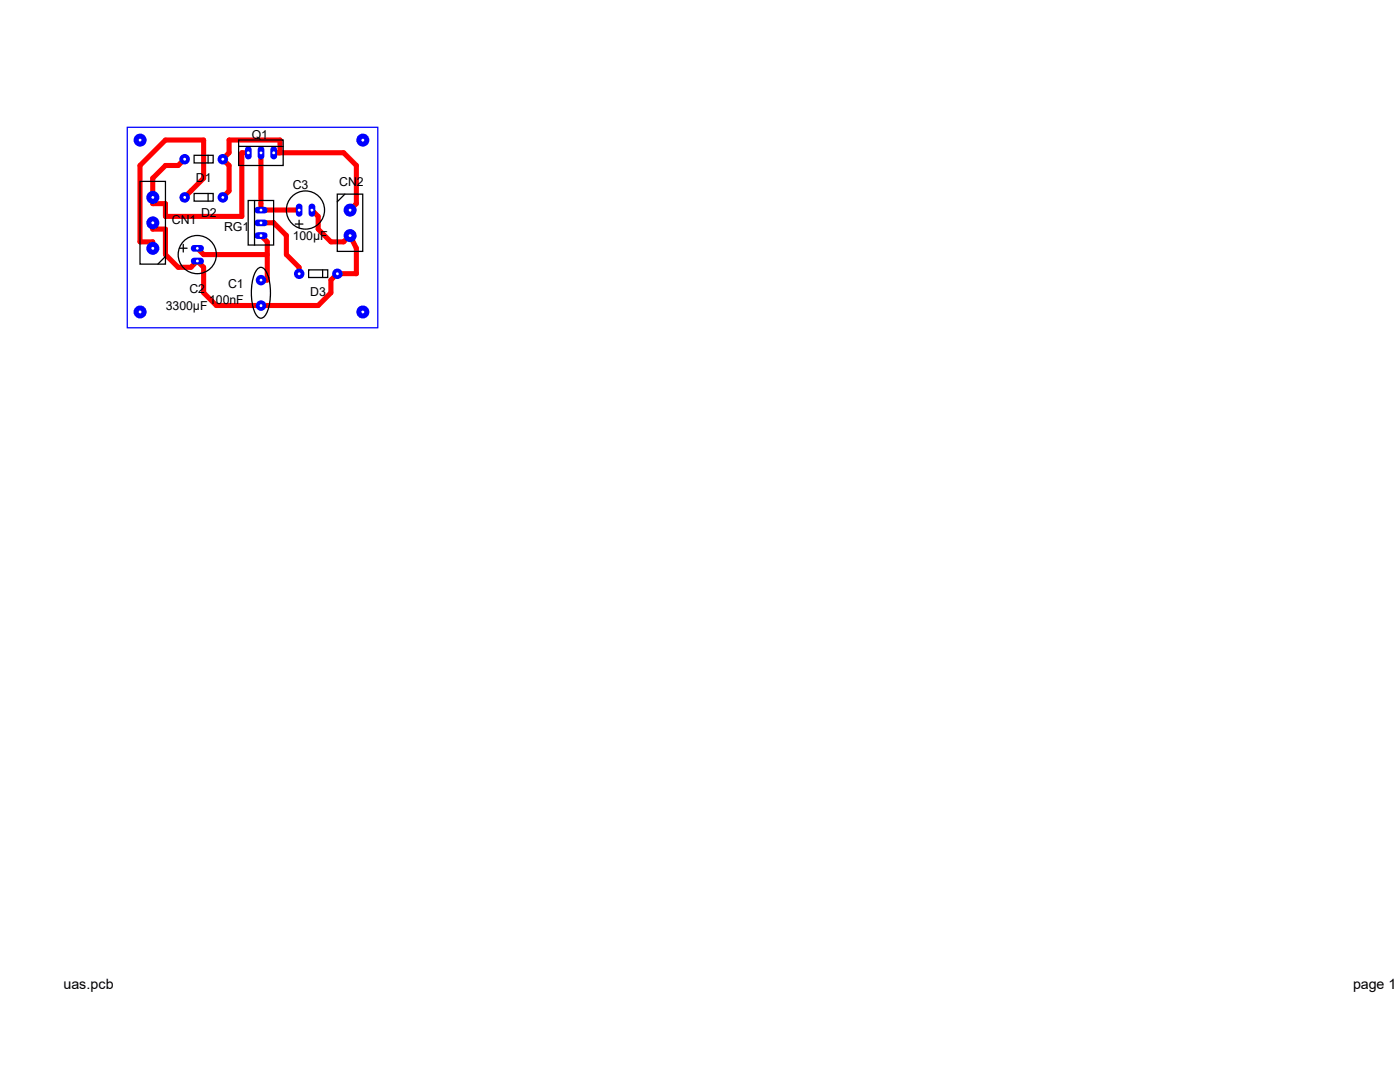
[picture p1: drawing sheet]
<svg xmlns="http://www.w3.org/2000/svg" width="279mm" height="216mm" viewBox="0 0 279 216" stroke-linecap="round" stroke-linejoin="round" font-family="sans-serif">
<path d="M25.4 25.4h50v40h-50z" fill="none" stroke="#00f" stroke-width=".25"/>
<path d="M36.8 39.4l3.8-3.8v-7.7h-7.6l-5.1 5.1v15.3h2.6v1.2M49.5 30.5h-1.2v12.7h-15.3v-2.6h-2.5v-5l2.5-2.6h2.6l1.2-1.3M52.1 30.5v11.4h7.6M54.6 30.5h14l2.5 2.5v7.6l-1.3 1.3M55.9 30.5v-2.6h-10.2v2.6l-1.3 1.2 1.3 1.3v5.1l-1.3 1.3M39.4 49.5l1.2 1.3h12.7M52.1 44.4h2.5l2.5 2.6v3.8l2.6 2.5v1.3M52.1 47l1.2 1.3v7.6h-1.2M62.2 41.9l1.3 1.3v2.5l2.5 2.6h2.6l1.2-1.3 1.3 2.5v5.1h-3.8l-1.3 1.3v2.5l-2.5 2.6h-20.3l-2.6-2.6v-5.1l-1.2-1.2-1.3 1.2h-2.5l-2.6-2.5v-5.1h-2.5v-1.3" fill="none" stroke="#f00" stroke-width="1"/>
<g fill="#00f">
<path d="M38.3 49.1l.4-.2h1.4a.67 .67 0 0 1 .6 .7 .67 .67 0 0 1-.6 .6h-1.4a.67 .67 0 0 1-.6-.4 .67 .67 0 0 1 .2-.7z" fill-rule="evenodd"/>
<path d="M38.3 51.6l.4-.2h1.4a.67 .67 0 0 1 .6 .7 .67 .67 0 0 1-.6 .7h-1.4a.67 .67 0 0 1-.6-.5 .67 .67 0 0 1 .2-.7z" fill-rule="evenodd"/>
<path d="M59.2 40.8l.5-.2a.64 .64 0 0 1 .7 .7v1.3a.67 .67 0 0 1-.7 .6 .67 .67 0 0 1-.7-.6v-1.3z" fill-rule="evenodd"/>
<path d="M61.8 40.8l.5-.2a.64 .64 0 0 1 .6 .7v1.3a.67 .67 0 0 1-.6 .6 .67 .67 0 0 1-.7-.6v-1.3z" fill-rule="evenodd"/>
<path d="M51 41.5l.4-.2h1.4a.67 .67 0 0 1 .6 .6 .67 .67 0 0 1-.6 .7h-1.4a.67 .67 0 0 1-.6-.4 .67 .67 0 0 1 .2-.7z" fill-rule="evenodd"/>
<path d="M51 44l.4-.2h1.4a.67 .67 0 0 1 .6 .7 .67 .67 0 0 1-.6 .6h-1.4a.67 .67 0 0 1-.6-.4 .67 .67 0 0 1 .2-.7z" fill-rule="evenodd"/>
<path d="M51 46.5l.4-.2h1.4a.67 .67 0 0 1 .6 .7 .67 .67 0 0 1-.6 .7h-1.4a.67 .67 0 0 1-.6-.4 .67 .67 0 0 1 .2-.8z" fill-rule="evenodd"/>
<path d="M54.2 29.4l.5-.2a.64 .64 0 0 1 .6 .6v1.4a.67 .67 0 0 1-.7 .6 .67 .67 0 0 1-.6-.6v-1.4z" fill-rule="evenodd"/>
<path d="M51.6 29.4l.5-.2a.64 .64 0 0 1 .7 .6v1.4a.67 .67 0 0 1-.7 .6 .67 .67 0 0 1-.7-.6v-1.4z" fill-rule="evenodd"/>
<path d="M49.1 29.4l.5-.2a.64 .64 0 0 1 .6 .6v1.4a.67 .67 0 0 1-.6 .6 .67 .67 0 0 1-.7-.6v-1.4z" fill-rule="evenodd"/>
<circle cx="30.5" cy="49.6" r="1.3"/>
<circle cx="30.5" cy="44.5" r="1.3"/>
<circle cx="30.5" cy="39.4" r="1.3"/>
<circle cx="36.9" cy="31.8" r="1.05"/>
<circle cx="44.5" cy="31.8" r="1.05"/>
<circle cx="36.9" cy="39.4" r="1.05"/>
<circle cx="44.5" cy="39.4" r="1.05"/>
<circle cx="52.1" cy="55.9" r="1.05"/>
<circle cx="52.1" cy="61" r="1.05"/>
<circle cx="59.7" cy="54.6" r="1.05"/>
<circle cx="67.3" cy="54.6" r="1.05"/>
<circle cx="69.9" cy="41.9" r="1.3"/>
<circle cx="69.9" cy="47" r="1.3"/>
<circle cx="28" cy="28" r="1.3"/>
<circle cx="72.4" cy="28" r="1.3"/>
<circle cx="72.4" cy="62.3" r="1.3"/>
<circle cx="28" cy="62.3" r="1.3"/>
</g>
<g fill="none" stroke="#000" stroke-width=".25">
<path d="M27.9 36.2h5.1v16.5h-5.1zM38.7 31h3.8v1.5h-3.8zM38.7 38.6h3.8v1.5h-3.8zM41.5 31v1.5M41.5 38.6v1.5M47.6 27.9h8.9v5.1h-8.9zM47.6 29.2h8.9M67.3 38.7h5.1v11.5h-5.1zM68.8 38.7l-1.5 1.6M33 51.2l-1.5 1.5M35.8 49.5h1.5M36.6 48.8v1.5"/>
<path d="M49.5 40h5.1v8.9h-5.1zM50.8 40v8.9M51.3 53.7a1.01 1.01 0 0 1 1.1-.3 1.01 1.01 0 0 1 .7 .8 11 11 0 0 1 0 8.4 1.09 1.09 0 0 1-1 .9 1.09 1.09 0 0 1-1.1-.9 11 11 0 0 1 0-8.4zM58.9 44.7h1.6M59.7 43.9v1.6M61.6 53.8h3.8v1.6h-3.8zM64.4 53.8v1.6"/>
<circle cx="39.4" cy="50.8" r="3.8"/>
<circle cx="61" cy="41.9" r="3.8"/>
</g>
<g fill="#fff">
<circle cx="30.5" cy="49.6" r=".29"/>
<circle cx="30.5" cy="44.5" r=".29"/>
<circle cx="30.5" cy="39.4" r=".29"/>
<circle cx="36.9" cy="31.8" r=".29"/>
<circle cx="44.5" cy="31.8" r=".29"/>
<circle cx="36.9" cy="39.4" r=".29"/>
<circle cx="44.5" cy="39.4" r=".29"/>
<circle cx="52.1" cy="55.9" r=".29"/>
<circle cx="52.1" cy="61" r=".29"/>
<circle cx="39.4" cy="49.6" r=".29"/>
<circle cx="39.4" cy="52.1" r=".29"/>
<circle cx="59.7" cy="41.9" r=".29"/>
<circle cx="62.3" cy="41.9" r=".29"/>
<circle cx="59.7" cy="54.6" r=".29"/>
<circle cx="67.3" cy="54.6" r=".29"/>
<circle cx="52.1" cy="41.9" r=".29"/>
<circle cx="52.1" cy="44.5" r=".29"/>
<circle cx="52.1" cy="47" r=".29"/>
<circle cx="69.9" cy="41.9" r=".29"/>
<circle cx="69.9" cy="47" r=".29"/>
<circle cx="54.6" cy="30.5" r=".29"/>
<circle cx="52.1" cy="30.5" r=".29"/>
<circle cx="49.6" cy="30.5" r=".29"/>
<circle cx="28" cy="28" r=".29"/>
<circle cx="72.4" cy="28" r=".29"/>
<circle cx="72.4" cy="62.3" r=".29"/>
<circle cx="28" cy="62.3" r=".29"/>
</g>
<g font-size="2.8">
<text x="12.7" y="197.4">uas.pcb</text>
<text x="270" y="197.4">page 1 o</text>
</g>
<g font-size="2.5">
<text x="50.2" y="27.7">Q1</text>
<text x="39.1" y="36.3">D1</text>
<text x="58.4" y="37.8">C3</text>
<text x="67.7" y="37.2">CN2</text>
<text x="34.3" y="44.8">CN1</text>
<text x="40.1" y="43.4">D2</text>
<text x="44.7" y="46.1">RG1</text>
<text x="58.4" y="48">100µF</text>
<text x="37.8" y="58.4">C2</text>
<text x="45.5" y="57.5">C1</text>
<text x="61.9" y="59.1">D3</text>
<text x="33.1" y="61.9">3300µF</text>
<text x="41.7" y="60.7">100nF</text>
</g>
</svg>
